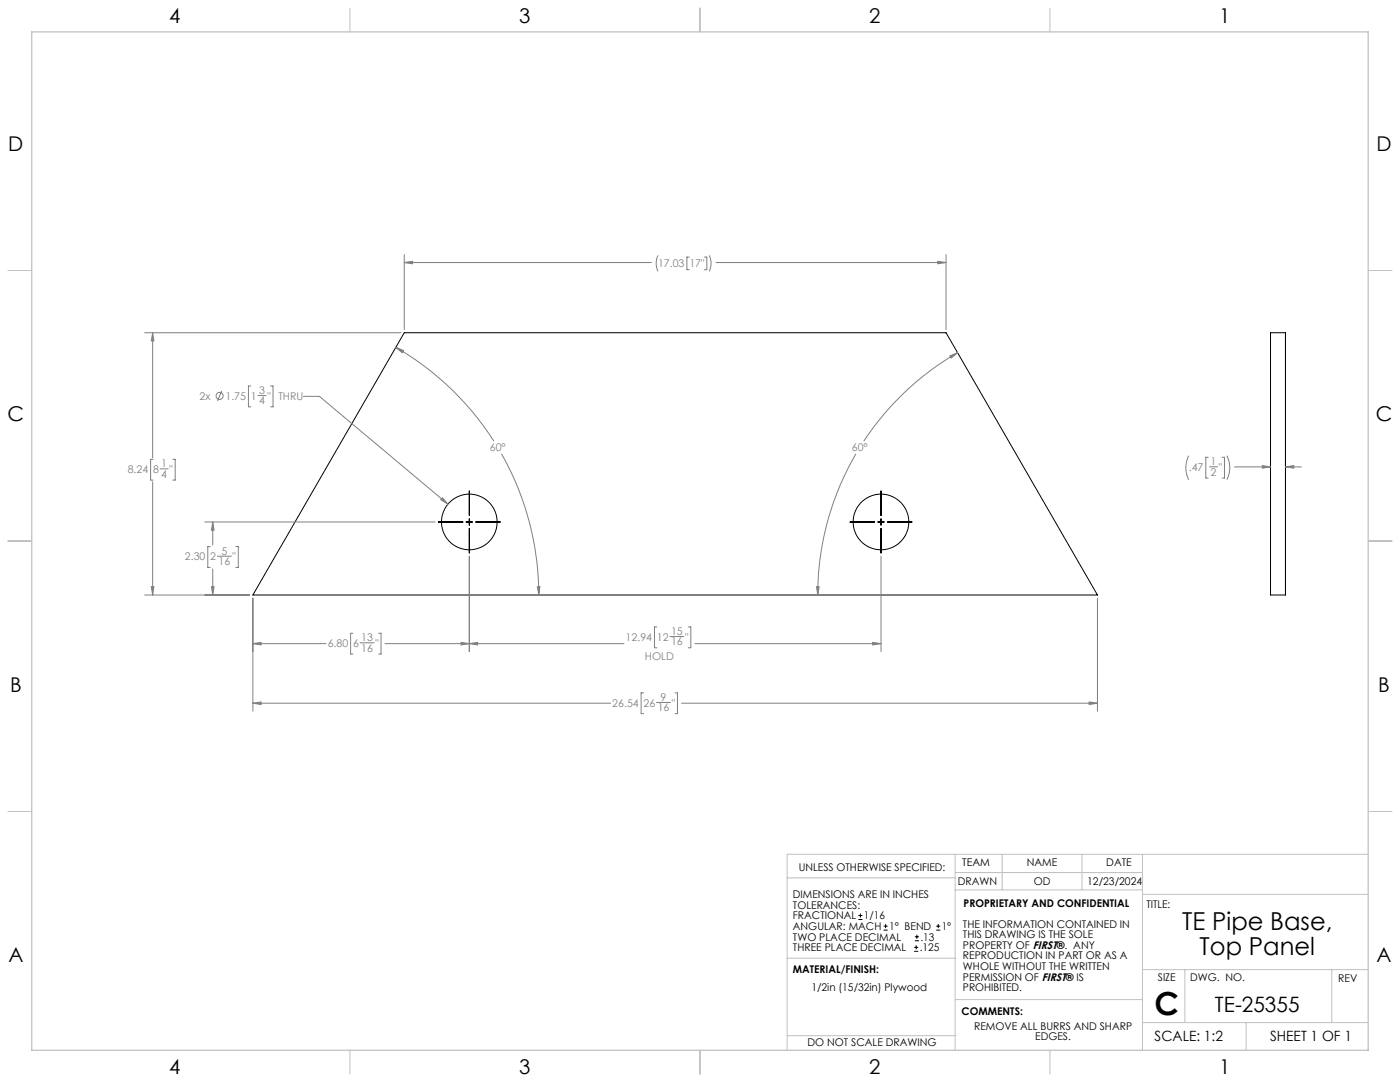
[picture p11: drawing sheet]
<svg xmlns="http://www.w3.org/2000/svg" width="559mm" height="432mm" viewBox="0 0 559 432" stroke-linecap="round" stroke-linejoin="round" font-family="sans-serif">
<g fill="none" stroke="#c0c0c0" stroke-width=".4">
<path d="M139.7 3.2v9.5M279.4 3.2v9.5M419.1 3.2v9.5M3.1 107.9h9.6M546.1 107.9h9.5M3.1 215.9h9.6M546.1 215.9h9.5M3.1 323.8h9.6M546.1 323.8h9.5M314.2 350.3h67M381.2 340.9v78.2M381.2 355.1h74.8"/>
<path d="M381.2 348.2h74.8M400 340.9v14.2M431.9 340.9v14.2M456 340.9v78.2M456 356.9h90.1M546.1 340.9h-231.9v78.2M314.2 382.4h67.2M381.2 398.9h74.8M456 387h90.1M472.9 387v21.1M531.6 387v21.1M139.7 419.1v9.6"/>
<path d="M279.4 419.1v9.6M314.2 413.3h67M419.1 419.1v9.6M456 408.1h90.1M497.4 408.1v11"/>
</g>
<path d="M12.7 12.7h533.4v406.4h-533.4z" fill="none" stroke="#c0c0c0" stroke-width=".5"/>
<g fill="none" stroke="#000" stroke-width=".4">
<path d="M161.4 132.8h216.2l60.4 104.7h-337.1zM507.1 132.8h6v104.7h-6zM187.3 195.9v9.9M351.6 195.9v9.9M174.9 208.3h9.9M186.1 208.3h2.5M187.3 207v2.6M187.3 210.9v9.8M189.9 208.3h9.8M339.3 208.3h9.8M350.4 208.3h2.5M351.6 207v2.6"/>
<path d="M351.6 210.9v9.8M354.2 208.3h9.8"/>
<circle cx="187.3" cy="208.3" r="11.1"/>
<circle cx="351.6" cy="208.3" r="11.1"/>
</g>
<g fill="none" stroke="#808080" stroke-width=".4">
<path d="M161.4 104.8l3.3-.5v1zM161.4 101.6v29.9M161.4 104.8h98.6M262.6 101.9a7.2 7.2 0 0 0 0 6.4M275.1 102.6h-.9v5h.9M281.1 102.6h1v5h-1M283.1 101.9a7.2 7.2 0 0 1 0 6.4M285.8 104.8h91.8M374.3 104.3l3.3 .5-3.3 .5zM377.6 101.6v29.9M57.7 132.8h102.4M60.9 132.8l.5 3.3h-1z"/>
<path d="M60.9 132.8v49.9M158 138.6l3.1 1.3-.6 .9zM158 138.6a114 114 0 0 1 39.1 37.5M88.5 156l-1.6 4M100.1 154.1h-.9v8.2h.9M102.9 157.9h3.3M108 154.1h1v8.2h-1M121.1 158.2h6.4l51.3 43M379.1 142l3.1-1.2-2.6 2.1zM382.2 140.8a112 112 0 0 0-37.4 35.3M60.9 192.3v45.2M61.1 183.3h-1v8.3h1"/>
<path d="M63.9 187.1h3.3M69 183.3h.9v8.3h-.9M176.6 198.6l2.2 2.6-2.9-1.8zM200.2 181.1a114.1 114.1 0 0 1 14.9 56.4M341.6 181.1a112.1 112.1 0 0 0-15.2 56.4M474.5 181.9a10.7 10.7 0 0 0 0 9.6M482.2 182.5h-.9v8.3h.9M482.7 186.3h3.3M487.8 182.5h.9v8.3h-.9M489.7 181.9a10.7 10.7 0 0 1 0 9.6M492.8 186.3h14.3M503.8 185.8l3.3 .5-3.3 .5z"/>
<path d="M513.1 186.3h6.3M513.1 186.3l3.3-.5v1zM81.7 208.3h92M83.9 218.1h-1v8.3h1M84.9 208.3l.5 3.3h-1zM84.9 208.3v9.2M94.1 218.1h1v8.3h-1M57.7 237.5h42M60.4 234.1h1l-.5 3.4zM84.4 234.1h1l-.5 3.4zM84.9 227.1v10.4M86.7 222h5.7"/>
<path d="M100.9 238.7v45.1M187.3 222v38M214.5 234.2l1-.1-.4 3.4zM325.9 234.1l1.1 .1-.6 3.3zM351.6 222v38M438 238.7v45.1M100.9 256.9h29.2M100.9 256.9l3.3-.5v1zM140.9 252.7h-1v8.3h1M143.7 256.5h5.6M151.1 252.7h1v8.3h-1M153.7 256.9h95.4"/>
<path d="M184 256.4l3.3 .5-3.3 .5zM187.3 256.9l3.3-.5v1zM262.2 250.2h-1v8.3h1M267.4 254h5.6M274.7 250.2h1v8.3h-1M277.3 256.9h74.3M348.3 256.4l3.3 .5-3.3 .5zM256.9 276.5h-1v8.3h1M269.5 276.5h.9v8.3h-.9M100.9 280.6h142.8M100.9 280.6l3.3-.5v1.1zM262 280.3h5.7"/>
<path d="M272 280.6h166M434.7 280.1l3.3 .5-3.3 .6z"/>
<circle cx="87.7" cy="158" r="1.42"/>
</g>
<path d="M100.9 280.6l3.3-.5v1.1zM434.7 280.1l3.3 .5-3.3 .6zM214.5 234.2l1-.1-.4 3.4zM158 138.6l3.1 1.3-.6 .9zM379.1 142l3.1-1.2-2.6 2.1zM325.9 234.1l1.1 .1-.6 3.3zM60.9 132.8l.5 3.3h-1zM60.4 234.1h1l-.5 3.4zM374.3 104.3l3.3 .5-3.3 .5zM161.4 104.8l3.3-.5v1zM187.3 256.9l3.3-.5v1zM348.3 256.4l3.3 .5-3.3 .5zM184 256.4l3.3 .5-3.3 .5zM100.9 256.9l3.3-.5v1zM84.9 208.3l.5 3.3h-1zM84.4 234.1h1l-.5 3.4zM176.6 198.6l-.7 .8 2.9 1.8zM503.8 185.8l3.3 .5-3.3 .5zM513.1 186.3l3.3-.5v1z" fill="#808080"/>
<g fill="none" stroke="#000" stroke-width=".4">
<path d="M342.6 367h1.6M342.6 365.4h1.6M343.4 364.6v1.5M352.7 371.2h1.6M352.7 369.6h1.6M353.5 368.8v1.6M364.9 379.7h1.6M364.9 378.1h1.6M365.2 375.4h1.6M365.2 373.8h1.6M365.7 377.3v1.5M366 373v1.6"/>
<path d="M373.7 371.2h1.6M373.7 369.6h1.6M374.5 368.8v1.6"/>
</g>
<text font-size="12.7" x="460.9" y="405.2">C</text>
<g font-size="9.9">
<text x="471.9" y="371.2">TE Pipe Base,</text>
<text x="478.8" y="381.1">Top Panel</text>
</g>
<text font-size="8.5" x="485" y="404">TE-25355</text>
<g font-size="8.1">
<text x="67.6" y="9.3">4</text>
<text x="207.3" y="9.3">3</text>
<text x="347" y="9.3">2</text>
<text x="486.7" y="9.3">1</text>
<text x="3.3" y="60.1">D</text>
<text x="549.4" y="60.1">D</text>
<text x="3" y="168">C</text>
<text x="549.1" y="168">C</text>
<text x="4" y="276">B</text>
<text x="550.1" y="276">B</text>
<text x="3.3" y="383.9">A</text>
<text x="549.4" y="383.9">A</text>
<text x="67.6" y="428.4">4</text>
<text x="207.3" y="428.4">3</text>
<text x="347" y="428.4">2</text>
<text x="486.7" y="428.4">1</text>
</g>
<g font-size="5.6">
<text x="460.9" y="415.2">SCALE: 1:2</text>
<text x="507" y="415.2">SHEET 1 OF 1</text>
</g>
<g font-size="4.2" fill="#808080">
<text x="262.7" y="106.7">17.03</text>
<text x="275.2" y="106.7">17&quot;</text>
<text x="79.7" y="159.5">2x</text>
<text x="90" y="159.5">1.75</text>
<text x="100.2" y="159.5">1</text>
<text x="103.4" y="157.2">3</text>
<text x="103.4" y="161.4">4</text>
<text x="106.7" y="159.5">&quot;</text>
<text x="111.1" y="159.5">THRU</text>
<text x="195.5" y="180.2">60°</text>
<text x="340" y="180.2">60°</text>
<text x="483.2" y="185.7">1</text>
<text x="51" y="188.8">8.24</text>
<text x="61.1" y="188.8">8</text>
<text x="64.4" y="186.5">1</text>
<text x="64.4" y="190.7">4</text>
<text x="67.7" y="188.8">&quot;</text>
<text x="474.5" y="188">.47</text>
<text x="483.2" y="189.9">2</text>
<text x="486.5" y="188">&quot;</text>
<text x="88.4" y="221.3">5</text>
<text x="73.8" y="223.6">2.30</text>
<text x="83.9" y="223.6">2</text>
<text x="87.2" y="225.5">16</text>
<text x="92.8" y="223.6">&quot;</text>
<text x="144.2" y="255.9">13</text>
<text x="249.7" y="255.7">12.94</text>
<text x="262.2" y="255.7">12</text>
<text x="267.8" y="253.4">15</text>
<text x="267.8" y="257.6">16</text>
<text x="273.5" y="255.7">&quot;</text>
<text x="130.8" y="258.2">6.80</text>
<text x="140.9" y="258.2">6</text>
<text x="144.2" y="260.1">16</text>
<text x="149.8" y="258.2">&quot;</text>
<text x="257.4" y="263.2">HOLD</text>
<text x="244.4" y="282">26.54</text>
<text x="256.9" y="282">26</text>
<text x="263.7" y="279.7">9</text>
<text x="268.1" y="282">&quot;</text>
<text x="262.5" y="283.9">16</text>
</g>
<g font-size="4.2">
<text x="318.8" y="347.7">UNLESS OTHERWISE SPECIFIED:</text>
<text x="384.1" y="345.5">TEAM</text>
<text x="409.9" y="345.7">NAME</text>
<text x="441.6" y="345.7">DATE</text>
<text x="382.3" y="353.3">DRAWN</text>
<text x="412.6" y="353.3">OD</text>
<text x="433.9" y="353.3">12/23/2024</text>
<text x="316.5" y="358.5">DIMENSIONS ARE IN INCHES</text>
<text x="316.5" y="362.7">TOLERANCES:</text>
<text x="384.6" y="361.9">PROPRIETARY AND CONFIDENTIAL</text>
<text x="457.6" y="362.3">TITLE:</text>
<text x="316.5" y="371.2">ANGULAR: MACH</text>
<text x="316.5" y="366.9">FRACTIONAL</text>
<text x="344.8" y="366.9">1/16</text>
<text x="354.9" y="371.2">1° BEND</text>
<text x="375.9" y="371.2">1°</text>
<text x="384.4" y="370.2">THE INFORMATION CONTAINED IN</text>
<text x="316.5" y="375.4">TWO PLACE DECIMAL</text>
<text x="367.4" y="375.4">.13</text>
<text x="384.4" y="374.4">THIS DRAWING IS THE SOLE</text>
<text x="316.5" y="379.6">THREE PLACE DECIMAL</text>
<text x="367.1" y="379.6">.125</text>
<text x="384.4" y="378.6">PROPERTY OF FIRST®. ANY</text>
<text x="384.4" y="382.9">REPRODUCTION IN PART OR AS A</text>
<text x="316.5" y="388.4">MATERIAL/FINISH:</text>
<text x="384.4" y="387.1">WHOLE WITHOUT THE WRITTEN</text>
<text x="323.9" y="395.6">1/2in (15/32in) Plywood</text>
<text x="384.4" y="391.3">PERMISSION OF FIRST® IS</text>
<text x="384.4" y="395.6">PROHIBITED.</text>
<text x="462.2" y="391.3">SIZE</text>
<text x="475.1" y="391.3">DWG. NO.</text>
<text x="534.1" y="391.8">REV</text>
<text x="383.8" y="405.1">COMMENTS:</text>
<text x="388.8" y="410.9">REMOVE ALL BURRS AND SHARP</text>
<text x="322.3" y="417.6">DO NOT SCALE DRAWING</text>
<text x="413.2" y="415.2">EDGES.</text>
</g>
</svg>
